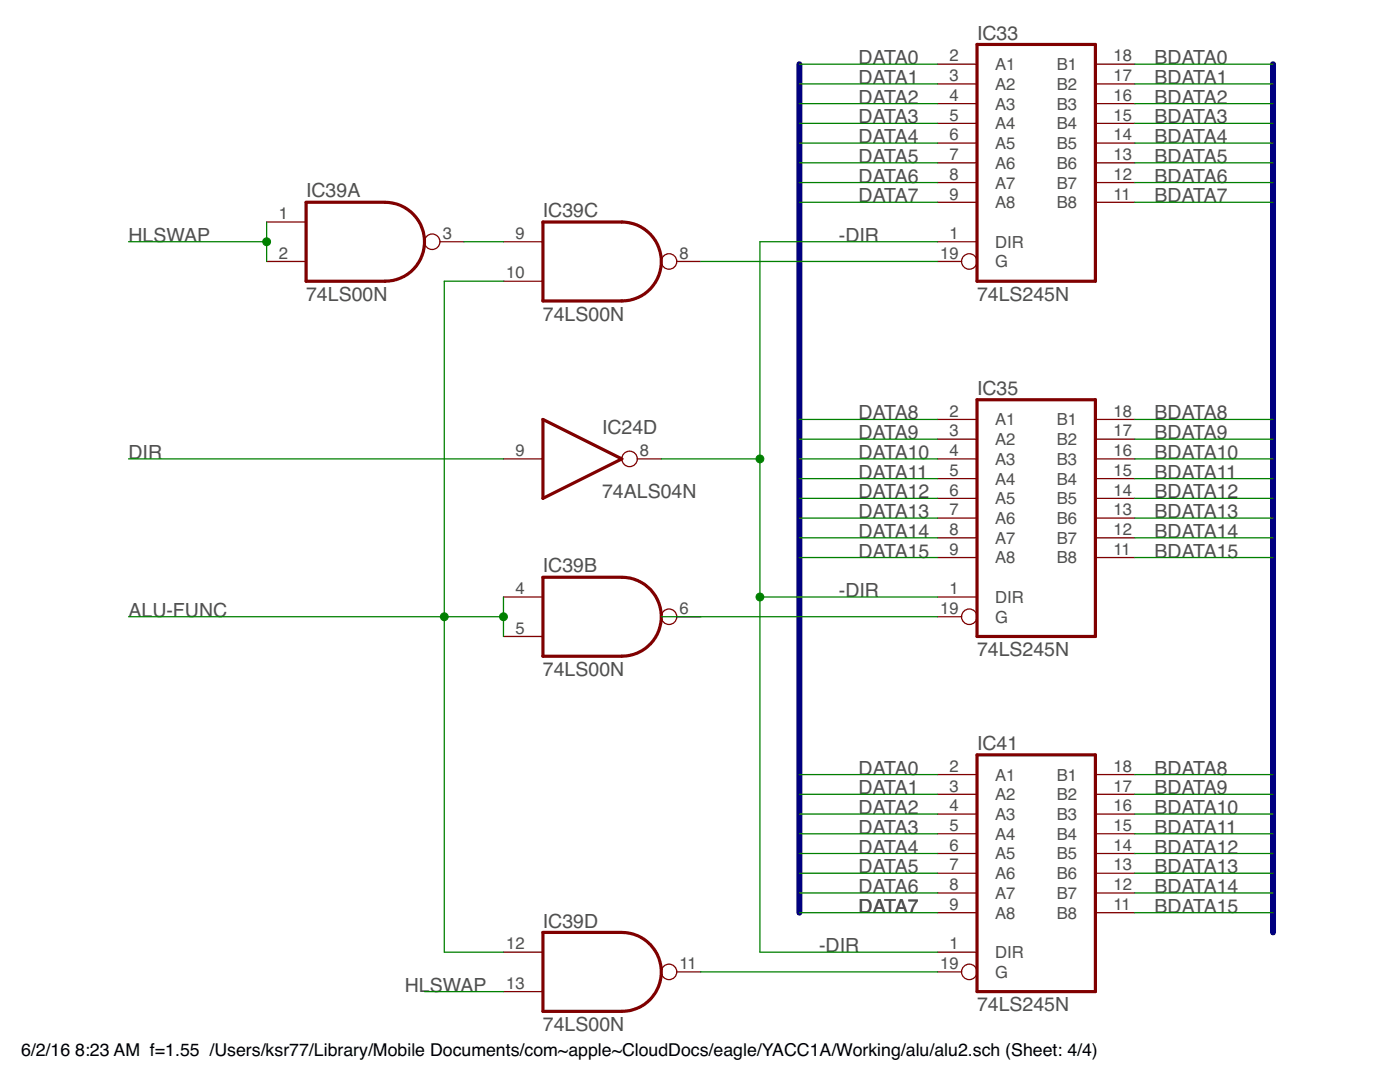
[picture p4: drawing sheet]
<svg xmlns="http://www.w3.org/2000/svg" width="279mm" height="216mm" viewBox="0 0 279 216" stroke-linecap="round" stroke-linejoin="round" font-family="sans-serif">
<path d="M195 8.9h23.6v47.2h-23.6zM61.1 40.4h15.7a7.9 7.9 0 0 1 7.9 7.8 7.9 7.9 0 0 1-7.9 7.9h-15.7zM108.4 44.3h15.7a7.9 7.9 0 0 1 7.9 7.9 7.9 7.9 0 0 1-7.9 7.8h-15.7zM195 79.8h23.6v47.2h-23.6zM108.4 83.7l15.7 7.9-15.7 7.8zM108.4 115.2h15.7a7.9 7.9 0 0 1 7.9 7.9 7.9 7.9 0 0 1-7.9 7.8h-15.7zM195 150.6h23.6v47.3h-23.6zM108.4 186.1h15.7a7.9 7.9 0 0 1 7.9 7.8 7.9 7.9 0 0 1-7.9 7.9h-15.7z" fill="none" stroke="#800000" stroke-width=".63"/>
<g fill="none" stroke="#800000" stroke-width=".25">
<path d="M187.1 12.8h7.9M187.1 16.7h7.9M218.6 12.8h7.9M218.6 16.7h7.9M187.1 20.7h7.9M187.1 24.6h7.9M187.1 28.6h7.9M187.1 32.5h7.9M187.1 36.4h7.9M218.6 20.7h7.9M218.6 24.6h7.9M218.6 28.6h7.9"/>
<path d="M218.6 32.5h7.9M218.6 36.4h7.9M53.2 52.2h7.9M53.2 44.3h7.9M87.8 48.2h4.8M100.5 48.2h7.9M100.5 56.1h7.9M135 52.2h4.8M187.1 48.2h7.9M187.1 40.4h7.9M187.1 52.2h4.8M218.6 40.4h7.9"/>
<path d="M100.5 91.6h7.9M127.2 91.6h4.8M187.1 83.7h7.9M187.1 87.6h7.9M187.1 91.6h7.9M187.1 95.5h7.9M187.1 99.4h7.9M218.6 83.7h7.9M218.6 87.6h7.9M218.6 91.6h7.9M218.6 95.5h7.9M218.6 99.4h7.9"/>
<path d="M100.5 119.1h7.9M187.1 119.1h7.9M187.1 103.4h7.9M187.1 107.3h7.9M187.1 111.3h7.9M218.6 103.4h7.9M218.6 107.3h7.9M218.6 111.3h7.9M100.5 127h7.9M135 123.1h4.8M187.1 123.1h4.8M187.1 154.6h7.9"/>
<path d="M187.1 158.5h7.9M218.6 154.6h7.9M218.6 158.5h7.9M187.1 162.4h7.9M187.1 166.4h7.9M187.1 170.3h7.9M187.1 174.2h7.9M187.1 178.2h7.9M218.6 162.4h7.9M218.6 166.4h7.9M218.6 170.3h7.9M218.6 174.2h7.9"/>
<path d="M218.6 178.2h7.9M100.5 190h7.9M100.5 197.9h7.9M135 193.9h4.8M187.1 190h7.9M187.1 193.9h4.8M187.1 182.1h7.9M218.6 182.1h7.9"/>
<circle cx="86.3" cy="48.2" r="1.55"/>
<circle cx="133.5" cy="52.2" r="1.55"/>
<circle cx="193.4" cy="52.2" r="1.55"/>
<circle cx="125.6" cy="91.6" r="1.55"/>
<circle cx="133.5" cy="123.1" r="1.55"/>
<circle cx="193.4" cy="123.1" r="1.55"/>
<circle cx="133.5" cy="193.9" r="1.55"/>
<circle cx="193.4" cy="193.9" r="1.55"/>
</g>
<path d="M159.5 12.8v169.3M254.1 12.8v173.3" fill="none" stroke="#000080" stroke-width="1.2"/>
<g fill="none" stroke="#008000" stroke-width=".25">
<path d="M159.5 12.8h27.6M159.5 16.7h27.6M226.5 12.8h27.6M226.5 16.7h27.6M159.5 20.7h27.6M159.5 24.6h27.6M159.5 28.6h27.6M159.5 32.5h27.6M159.5 36.4h27.6M226.5 20.7h27.6M226.5 24.6h27.6M226.5 28.6h27.6"/>
<path d="M226.5 32.5h27.6M226.5 36.4h27.6M25.7 48.2h27.5M53.2 44.3v7.9M92.6 48.2h7.9M100.5 56.1h-11.8v133.9h11.8M139.8 52.2h47.3M159.5 40.4h27.6M187.1 48.2h-35.4v141.8h35.4M226.5 40.4h27.6M25.7 91.6h74.8M132 91.6h19.7"/>
<path d="M159.5 83.7h27.6M159.5 87.6h27.6M159.5 91.6h27.6M159.5 95.5h27.6M159.5 99.4h27.6M226.5 83.7h27.6M226.5 87.6h27.6M226.5 91.6h27.6M226.5 95.5h27.6M226.5 99.4h27.6M100.5 119.1v7.9M151.7 119.1h35.4"/>
<path d="M159.5 103.4h27.6M159.5 107.3h27.6M159.5 111.3h27.6M226.5 103.4h27.6M226.5 107.3h27.6M226.5 111.3h27.6M25.7 123.1h74.8M132 123.1h55.1M159.5 154.6h27.6M159.5 158.5h27.6M226.5 154.6h27.6M226.5 158.5h27.6"/>
<path d="M159.5 162.4h27.6M159.5 166.4h27.6M159.5 170.3h27.6M159.5 174.2h27.6M159.5 178.2h27.6M226.5 162.4h27.6M226.5 166.4h27.6M226.5 170.3h27.6M226.5 174.2h27.6M226.5 178.2h27.6M84.7 197.9h15.8M139.8 193.9h47.3"/>
<path d="M159.5 182.1h27.6M226.5 182.1h27.6"/>
</g>
<g fill="#008000" stroke="#008000" stroke-width=".2">
<circle cx="151.7" cy="119.1" r=".78"/>
<circle cx="151.7" cy="91.6" r=".78"/>
<circle cx="53.2" cy="48.2" r=".78"/>
<circle cx="100.5" cy="123.1" r=".78"/>
<circle cx="88.7" cy="123.1" r=".78"/>
</g>
<g font-size="3.9" fill="#505050">
<text x="195" y="7.9">IC33</text>
<text x="171.4" y="12.8">DATA0</text>
<text x="171.4" y="16.7">DATA1</text>
<text x="230.4" y="12.8">BDATA0</text>
<text x="230.4" y="16.7">BDATA1</text>
<text x="171.4" y="20.7">DATA2</text>
<text x="230.4" y="20.7">BDATA2</text>
<text x="171.4" y="24.6">DATA3</text>
<text x="171.4" y="28.6">DATA4</text>
<text x="230.4" y="24.6">BDATA3</text>
<text x="230.4" y="28.6">BDATA4</text>
<text x="171.4" y="32.5">DATA5</text>
<text x="230.4" y="32.5">BDATA5</text>
<text x="61.1" y="39.4">IC39A</text>
<text x="171.4" y="36.4">DATA6</text>
<text x="171.4" y="40.4">DATA7</text>
<text x="230.4" y="36.4">BDATA6</text>
<text x="230.4" y="40.4">BDATA7</text>
<text x="108.3" y="43.3">IC39C</text>
<text x="25.7" y="48.2">HLSWAP</text>
<text x="167.4" y="48.2">-DIR</text>
<text x="61.1" y="60.1">74LS00N</text>
<text x="108.3" y="64">74LS00N</text>
<text x="195" y="60.1">74LS245N</text>
<text x="171.4" y="83.7">DATA8</text>
<text x="195" y="78.8">IC35</text>
<text x="230.4" y="83.7">BDATA8</text>
<text x="120.2" y="86.6">IC24D</text>
<text x="171.4" y="87.6">DATA9</text>
<text x="230.4" y="87.6">BDATA9</text>
<text x="25.7" y="91.6">DIR</text>
<text x="171.4" y="91.6">DATA10</text>
<text x="171.4" y="95.5">DATA11</text>
<text x="230.4" y="91.6">BDATA10</text>
<text x="230.4" y="95.5">BDATA11</text>
<text x="120.2" y="99.4">74ALS04N</text>
<text x="171.4" y="99.4">DATA12</text>
<text x="230.4" y="99.4">BDATA12</text>
<text x="171.4" y="103.4">DATA13</text>
<text x="171.4" y="107.3">DATA14</text>
<text x="230.4" y="103.4">BDATA13</text>
<text x="230.4" y="107.3">BDATA14</text>
<text x="171.4" y="111.2">DATA15</text>
<text x="230.4" y="111.2">BDATA15</text>
<text x="108.3" y="114.2">IC39B</text>
<text x="167.4" y="119.1">-DIR</text>
<text x="25.7" y="123.1">ALU-FUNC</text>
<text x="195" y="130.9">74LS245N</text>
<text x="108.3" y="134.9">74LS00N</text>
<text x="195" y="149.6">IC41</text>
<text x="171.4" y="154.6">DATA0</text>
<text x="230.4" y="154.6">BDATA8</text>
<text x="171.4" y="158.5">DATA1</text>
<text x="230.4" y="158.5">BDATA9</text>
<text x="171.4" y="162.4">DATA2</text>
<text x="171.4" y="166.4">DATA3</text>
<text x="230.4" y="162.4">BDATA10</text>
<text x="230.4" y="166.4">BDATA11</text>
<text x="171.4" y="170.3">DATA4</text>
<text x="230.4" y="170.3">BDATA12</text>
<text x="171.4" y="174.2">DATA5</text>
<text x="171.4" y="178.2">DATA6</text>
<text x="230.4" y="174.2">BDATA13</text>
<text x="230.4" y="178.2">BDATA14</text>
<text x="108.3" y="185.1">IC39D</text>
<text x="171.4" y="182.1">DATA7</text>
<text x="230.4" y="182.1">BDATA15</text>
<text x="163.5" y="190">-DIR</text>
<text x="80.8" y="197.9">HLSWAP</text>
<text x="195" y="201.8">74LS245N</text>
<text x="108.3" y="205.7">74LS00N</text>
</g>
<g font-size="3.5">
<text x="4.2" y="210.7">6/2/16</text>
<text x="15" y="210.7">8:23 AM f=1.55 /Users/ksr77/Library/Mobile Documents/com~apple~CloudDocs/eagle/YACC1A/Working/alu/alu2.sch (Sheet: 4/4)</text>
</g>
<g font-size="3.3" fill="#505050">
<text x="189.5" y="12.3">2</text>
<text x="189.5" y="16.2">3</text>
<text x="198.6" y="14">A1</text>
<text x="198.6" y="17.9">A2</text>
<text x="210.9" y="17.9">B2</text>
<text x="210.9" y="14">B1</text>
<text x="222.2" y="16.2">17</text>
<text x="222.2" y="12.3">18</text>
<text x="189.5" y="20.1">4</text>
<text x="198.6" y="21.9">A3</text>
<text x="210.9" y="21.9">B3</text>
<text x="222.2" y="20.1">16</text>
<text x="189.5" y="24.1">5</text>
<text x="189.5" y="28">6</text>
<text x="198.6" y="25.8">A4</text>
<text x="198.6" y="29.7">A5</text>
<text x="210.9" y="29.7">B5</text>
<text x="210.9" y="25.8">B4</text>
<text x="222.2" y="28">14</text>
<text x="222.2" y="24.1">15</text>
<text x="189.5" y="31.9">7</text>
<text x="189.5" y="35.9">8</text>
<text x="198.6" y="33.7">A6</text>
<text x="210.9" y="33.7">B6</text>
<text x="222.2" y="35.9">12</text>
<text x="222.2" y="31.9">13</text>
<text x="189.5" y="39.8">9</text>
<text x="198.6" y="37.6">A7</text>
<text x="198.6" y="41.6">A8</text>
<text x="210.9" y="41.6">B8</text>
<text x="210.9" y="37.6">B7</text>
<text x="222.2" y="39.8">11</text>
<text x="55.6" y="43.8">1</text>
<text x="88.3" y="47.7">3</text>
<text x="102.9" y="47.7">9</text>
<text x="189.5" y="47.7">1</text>
<text x="55.6" y="51.6">2</text>
<text x="135.6" y="51.6">8</text>
<text x="187.7" y="51.6">19</text>
<text x="198.6" y="49.4">DIR</text>
<text x="198.6" y="53.4">G</text>
<text x="101" y="55.6">10</text>
<text x="189.5" y="83.1">2</text>
<text x="222.2" y="83.1">18</text>
<text x="189.5" y="87.1">3</text>
<text x="198.6" y="84.9">A1</text>
<text x="198.6" y="88.8">A2</text>
<text x="210.9" y="88.8">B2</text>
<text x="210.9" y="84.9">B1</text>
<text x="222.2" y="87.1">17</text>
<text x="102.9" y="91">9</text>
<text x="127.7" y="91">8</text>
<text x="189.5" y="91">4</text>
<text x="189.5" y="94.9">5</text>
<text x="198.6" y="92.7">A3</text>
<text x="210.9" y="92.7">B3</text>
<text x="222.2" y="94.9">15</text>
<text x="222.2" y="91">16</text>
<text x="189.5" y="98.9">6</text>
<text x="198.6" y="96.7">A4</text>
<text x="198.6" y="100.6">A5</text>
<text x="210.9" y="100.6">B5</text>
<text x="210.9" y="96.7">B4</text>
<text x="222.2" y="98.9">14</text>
<text x="189.5" y="102.8">7</text>
<text x="189.5" y="106.8">8</text>
<text x="198.6" y="104.6">A6</text>
<text x="210.9" y="104.6">B6</text>
<text x="222.2" y="106.8">12</text>
<text x="222.2" y="102.8">13</text>
<text x="189.5" y="110.7">9</text>
<text x="198.6" y="108.5">A7</text>
<text x="198.6" y="112.4">A8</text>
<text x="210.9" y="112.4">B8</text>
<text x="210.9" y="108.5">B7</text>
<text x="222.2" y="110.7">11</text>
<text x="102.9" y="118.6">4</text>
<text x="189.5" y="118.6">1</text>
<text x="135.6" y="122.5">6</text>
<text x="187.7" y="122.5">19</text>
<text x="198.6" y="120.3">DIR</text>
<text x="198.6" y="124.2">G</text>
<text x="102.9" y="126.4">5</text>
<text x="189.5" y="154">2</text>
<text x="198.6" y="155.7">A1</text>
<text x="210.9" y="155.7">B1</text>
<text x="222.2" y="154">18</text>
<text x="189.5" y="157.9">3</text>
<text x="189.5" y="161.9">4</text>
<text x="198.6" y="159.7">A2</text>
<text x="210.9" y="159.7">B2</text>
<text x="222.2" y="161.9">16</text>
<text x="222.2" y="157.9">17</text>
<text x="189.5" y="165.8">5</text>
<text x="198.6" y="163.6">A3</text>
<text x="198.6" y="167.6">A4</text>
<text x="210.9" y="167.6">B4</text>
<text x="210.9" y="163.6">B3</text>
<text x="222.2" y="165.8">15</text>
<text x="189.5" y="169.8">6</text>
<text x="189.5" y="173.7">7</text>
<text x="198.6" y="171.5">A5</text>
<text x="210.9" y="171.5">B5</text>
<text x="222.2" y="173.7">13</text>
<text x="222.2" y="169.8">14</text>
<text x="189.5" y="177.6">8</text>
<text x="198.6" y="175.4">A6</text>
<text x="198.6" y="179.4">A7</text>
<text x="210.9" y="179.4">B7</text>
<text x="210.9" y="175.4">B6</text>
<text x="222.2" y="177.6">12</text>
<text x="189.5" y="181.6">9</text>
<text x="198.6" y="183.3">A8</text>
<text x="210.9" y="183.3">B8</text>
<text x="222.2" y="181.6">11</text>
<text x="101" y="189.4">12</text>
<text x="189.5" y="189.4">1</text>
<text x="198.6" y="191.2">DIR</text>
<text x="101" y="197.3">13</text>
<text x="135.6" y="193.4">11</text>
<text x="187.7" y="193.4">19</text>
<text x="198.6" y="195.1">G</text>
</g>
</svg>
